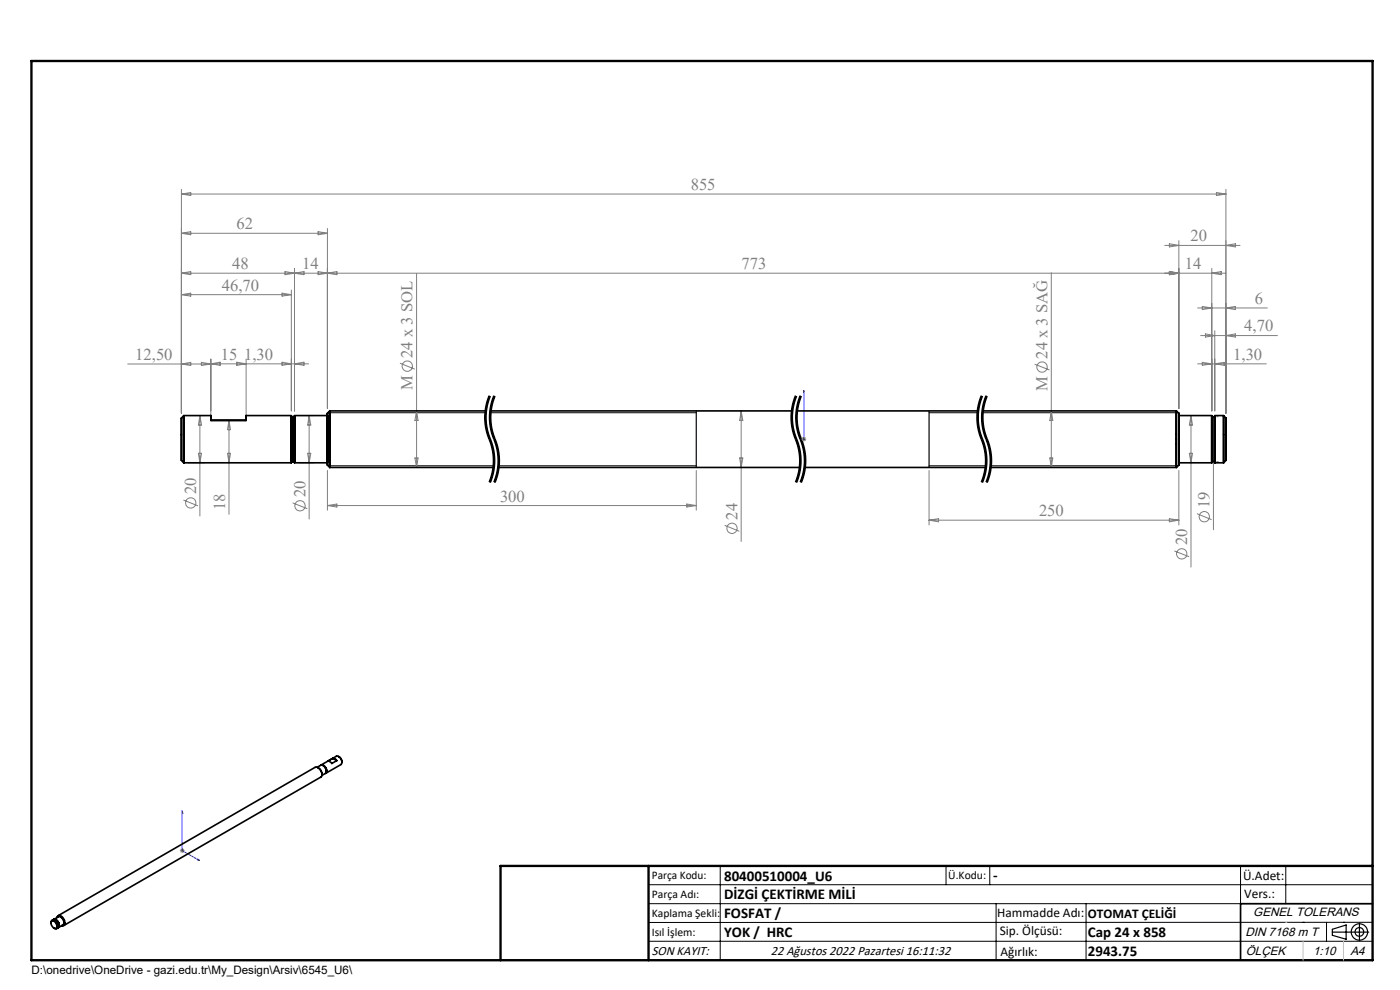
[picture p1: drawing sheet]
<svg xmlns="http://www.w3.org/2000/svg" width="297mm" height="210mm" viewBox="0 0 297 210" stroke-linecap="round" stroke-linejoin="round" font-family="sans-serif">
<g fill="none" stroke="#808080" stroke-width=".21">
<path d="M38.5 40.2v47.5M38.5 41.2l2-.4v.7zM38.5 49.5l2-.4v.7zM38.5 58l2-.4v.7zM38.5 58h221.6M38.5 41.2h221.6M38.5 49.5h31M60.5 57.6l2 .4-2 .3zM62.5 56.9v30.3M62.5 58l2-.4v.7zM67.5 57.6l2 .4-2 .3zM67.5 49.1l2 .4-2 .3z"/>
<path d="M69.5 48.5v38.2M69.5 58l2-.4v.7zM88.4 58v41.2M223 57.8v41.4M247.1 52.1h16M248.1 57.6l2 .4-2 .3zM248.1 51.7l2 .4-2 .3zM250.1 51v35.7M257.1 56.9v30.3M257.1 58l2-.4v.7zM258.1 40.8l2 .4-2 .3zM260.1 40.2v47.5"/>
<path d="M260.1 52.1l2-.4v.7zM27.1 77.2h17.6M38.5 62.5l2-.3v.6zM38.5 62.5h23.3M38.5 77.2l2-.3v.6zM42.7 76.9l2 .3-2 .3zM44.7 76.2v12M44.7 77.2h20.8M44.7 77.2l2-.4v.7zM50.2 76.8l2 .4-2 .3zM52.2 76.2v12M59.8 62.2l2 .3-2 .3z"/>
<path d="M59.8 76.8l2 .4-2 .3zM61.8 61.5v25.7M62.5 77.2l2-.4v.7zM84.8 77l3.2 1.3M219.5 77.2l3.1 1.3M254.1 77.2h14.5M254.1 65.3h14.8M254.7 71.2h16.3M255.1 76.9l2 .3-2 .3zM255.1 65l2 .3-2 .4zM255.7 70.8l2 .4-2 .3zM257.7 70.2v17"/>
<path d="M257.7 77.2l2-.3v.6zM260.1 65.3l2-.3v.7zM260.1 71.2l2-.4v.7zM40 88.2h3.4M40 98.2h3.4M42.1 96.2h.7l-.4 2zM42.4 88.2v21.3M42.4 88.2l.4 2h-.7zM48.3 96.2h.6l-.3 2zM48.6 89.2v19.9M48.6 89.2l.3 1.9h-.6zM63.5 88.2h3.1"/>
<path d="M63.5 98.2h3.1M65.3 96.2h.6l-.3 2zM65.6 88.2l.3 2h-.6zM65.6 88.2v21.9M69.5 99.8v8.4M88 97.1h.7l-.3 2.1zM88.4 87.2l.3 2h-.7zM147.7 99.8v8.4M156.9 97.1h.7l-.4 2.1zM157.2 87.2l.4 2h-.7zM157.2 87.2v27.7M170 93.2h1"/>
<path d="M170.2 92.8l.7 .7M170.5 92.7v1M170.9 92.8l-.7 .7M197.1 99.8v11.6M222.7 97.1h.6l-.3 2.1zM223 87.2l.3 2h-.6zM250.1 99.8v11.6M252.3 96.2h.7l-.3 2zM252.7 88.2l.3 2h-.7zM252.7 88.2v32.1M257.1 95.9h.7l-.4 2zM257.4 88.4v24"/>
<path d="M257.4 88.4l.4 2h-.7zM258.1 97.9h.3M258.1 88.4h.3M38.9 106.1l3.1 1.2M62.1 106.7l3.1 1.2M69.5 107.2h78.2M69.5 107.2l2-.3v.7zM145.7 106.9l2 .3-2 .4zM153.7 111.4l3.1 1.3M197.1 110.3h53M197.1 110.3l2-.3v.7zM248.1 110l2 .3-2 .4z"/>
<path d="M249.1 116.9l3.2 1.2M253.9 109l3.1 1.2M38.7 179.9v1M38.2 180.4h1M38.3 180.1l.7 .7M39 180.1l-.7 .7"/>
<circle cx="86.4" cy="77.7" r="1.09"/>
<circle cx="221.1" cy="77.9" r="1.1"/>
<circle cx="40.4" cy="106.7" r="1.1"/>
<circle cx="63.6" cy="107.3" r="1.1"/>
<circle cx="155.3" cy="112.1" r="1.09"/>
<circle cx="250.7" cy="117.5" r="1.1"/>
<circle cx="255.5" cy="109.6" r="1.09"/>
</g>
<g fill="none" stroke="#000" stroke-width=".21">
<path d="M69.6 87.6h33.4M69.6 98.8h35.1M102.8 88.8l.1 1M102.8 87.8v1M102.9 89.8l.2 1.5M103 87.6a14.5 14.5 0 0 0 1.4 6.9 11.9 11.9 0 0 1-.5 7.8M103.1 91.3l1.1 3.3 .3 1.4M103.7 83.9l-.6 1.9-.3 2M103.8 88.8l.1 1M103.8 87.8v1M103.9 89.8v.5M103.9 84l-.6 1.9-.3 1.7"/>
<path d="M103.9 86.8l-.1 1M103.9 90.3l.2 1M104 92.8l.1 .3zM104 87.6h43.7M104 87.6a14.5 14.5 0 0 0 1.4 6.9 12 12 0 0 1-.5 7.8M104.1 84a11.7 11.7 0 0 0-.1 8.8M104.1 93.1l.6 1.9 .3 2M104.1 91.3l1.1 3.3 .4 1.9M104.5 96l.1 2.5M104.5 99.4l-.8 2.9M104.6 98.5l-.1 .9M104.7 83.9l-.8 2.9"/>
<path d="M104.9 84l-.6 1.9-.3 1.7M104.9 99l-.2 1.5M105 97v1M105 98l-.1 1M105.1 84a12.2 12.2 0 0 0 .3 10M105.4 94l.4 1.5M105.6 96.5v2M105.6 98.9l-.3 1.5-.6 1.9M105.6 98.5v.5M105.8 98.8h41.9M105.8 100l-.1 .5M105.8 95.5l.2 1.5"/>
<path d="M105.9 99l-.1 1M106 97v1M106 98l-.1 1M167.8 88.8v1M167.8 87.8v1M167.8 89.8l.3 1.5M168.1 91.3l.3 1M168.4 84.8l-.6 3M168.4 92.3l1 3.3 .2 2.9M168.7 83.9l-.3 .9M168.8 88.8v1M168.8 87.8v1"/>
<path d="M168.8 89.8l.3 1.5M168.9 84a11.9 11.9 0 0 0-.2 8.7 12 12 0 0 1 .2 9.6M169 84a12.2 12.2 0 0 0 .4 10l.5 3M169.1 91.3l1.1 3.3 .4 2.4M169.6 98.5l-.3 1.9-.6 1.9M169.7 83.9l-.6 1.9-.3 2M169.9 84a12.4 12.4 0 0 0 .3 10.1 11.9 11.9 0 0 1-.3 8.2M169.9 99l-.2 1.5M169.9 97l.1 1M170 98l-.1 1M170 84a12.2 12.2 0 0 0 .4 10l.5 3M170.6 97v1.5"/>
<path d="M170.6 98.5l-.3 1.9-.6 1.9M170.9 99l-.2 1.5M170.9 97l.1 1M171 98l-.1 1M197.1 87.6h10.3M197.1 98.8h12.1M207.2 88.8l.1 1M207.2 87.8v1M207.3 89.8l.2 1.5M207.5 91.3l.1 .5a14.5 14.5 0 0 1 1.4 6.7M207.8 90.7l1.2 3.8 .4 2.5M207.8 86.4l-.2 1.9 .2 2.4"/>
<path d="M208.1 83.9l-.6 1.9-.3 2M208.2 88.8l.1 1M208.2 87.8v1M208.3 89.8l.2 1.5M208.3 84a12.4 12.4 0 0 0 .3 10.1 11.9 11.9 0 0 1-.3 8.2M208.4 87.6h41.5M208.4 87.6a14.5 14.5 0 0 0 1.4 6.9 11.9 11.9 0 0 1-.5 7.8M208.5 84l-.7 2.4M208.5 91.3l.1 .5a14.5 14.5 0 0 1 1.4 6.7M209 98.5l-.3 1.9-.6 1.9M209.1 83.9l-.6 1.9-.3 2M209.3 84l-.6 1.9-.3 1.7"/>
<path d="M209.3 99l-.2 1.5M209.4 97v1M209.4 98l-.1 1M209.5 84a12.2 12.2 0 0 0 .3 10l.6 3M210 98.5l-.3 1.9-.6 1.9M210.1 98.8h39.8M210.3 99l-.2 1.5M210.4 97v1M210.4 98l-.1 1M104.7 100.5l-.6 1.9M105.4 101.4l-.3 1M105.7 100.5l-.3 .9"/>
<path d="M169.7 100.5l-.7 1.9M170.7 100.5l-.7 1.9M209.1 100.5l-.6 1.9M210.1 100.5l-.6 1.9M67 162.8a1.32 1.32 0 0 1 1.1 2M12.1 194.6a.78 .78 0 0 1 .9-.2 .78 .78 0 0 1 .5 .6 .76 .76 0 0 1-.4 1.3M137.6 187.7h153.6M137.6 191.7h153.6M137.6 199.7h153.6M152.8 183.7v20M200.7 183.7v4M210 183.7v4"/>
<path d="M211.3 191.7v12M230.4 191.7v12M263.2 183.7v20M272.8 183.7v8M276.4 195.6h.1M281.4 195.6v4.1M285 195.6h.1M291.2 195.6l-153.6 .1"/>
</g>
<g fill="none" stroke="#000" stroke-width=".25">
<path d="M147.7 87.2v12M197.1 87.2v12M282.6 197.7h7.8M282.6 197.1l3-.9v3l-3-.8zM288.4 195.8v3.8M106.2 203.7h185"/>
<circle cx="288.4" cy="197.7" r="1.74"/>
<circle cx="288.4" cy="197.7" r=".93"/>
</g>
<path d="M103.9 84a11.9 11.9 0 0 0 0 9.1M103.9 93.1a11.9 11.9 0 0 1 0 9.2M104.9 84a11.9 11.9 0 0 0 0 9.1M104.9 93.1a11.9 11.9 0 0 1 0 9.2M168.9 84a11.9 11.9 0 0 0 0 9.1M168.9 93.1a11.9 11.9 0 0 1 0 9.2M169.9 84a11.9 11.9 0 0 0 0 9.1M169.9 93.1a11.9 11.9 0 0 1 0 9.2M208.3 84a11.9 11.9 0 0 0 0 9.1M208.3 93.1a11.9 11.9 0 0 1 0 9.2M209.3 84a11.9 11.9 0 0 0 0 9.1M209.3 93.1a11.9 11.9 0 0 1 0 9.2" fill="none" stroke="#000" stroke-width=".21" stroke-dasharray="6.3 1.3 1.3 1.3" stroke-dashoffset="3.5" stroke-linecap="butt"/>
<path d="M170.5 93v.3zM170.5 82.8v.5v-.5M170.5 93.2h.1M170.5 82.8v10.4M38.7 172v8.4l3.6 2.2M38.7 172l.1 .5-.2-.1zM42 182.2l.3 .4-.3-.2z" fill="none" stroke="#00f" stroke-width=".21"/>
<path d="M291.2 191.7h-28v12" fill="none" stroke="#000" stroke-width=".35"/>
<path d="M6.7 12.9h284.5v190.8h-284.5zM137.6 183.7v20M291.2 183.7h-185v20" fill="none" stroke="#000" stroke-width=".5"/>
<path d="M276.4 199.7v4M285 199.7v4" fill="none" stroke="#c0c0c0" stroke-width=".21"/>
<path d="M272.8 195.6h.1" fill="none" stroke="#c0c0c0" stroke-width=".25"/>
<g fill="#00f">
<path d="M170.5 93v.3zM170.5 82.8v.5z"/>
<path d="M42 182.2l.3 .4-.3-.2zM38.7 172l.1 .5-.2-.1z"/>
</g>
<g fill="none" stroke="#000" stroke-width=".35">
<path d="M38.5 88.7v8.9zM38.5 97.7l.5 .5h22.8M39 88.2v10zM44.7 88.2v1zM44.7 88.2h-5.7l-.5 .5M44.7 89.2h7.5M52.2 88.2v1zM52.2 88.2h9.6M61.8 88.4h.7M61.8 98h.7M61.8 88.2v10zM61.8 88.4v4.8z"/>
<path d="M61.8 93.2v4.8zM61.9 88.4v4.8zM61.9 93.2v4.7zM62.4 88.4v4.8zM62.4 93.2v4.7zM62.5 88.2v10zM62.5 88.4v4.8zM62.5 93.2v4.8zM62.5 98.2h7M62.5 88.2h7M69.5 88.2v10zM69.5 87.7v11z"/>
<path d="M69.5 98.7l.5 .5h34.7M70 93.2v6zM70 87.2v6zM103 87.2h-33l-.5 .5M104 87.2h64M105.7 99.2h64M169 87.2h38.4M170.7 99.2h38.4M208.5 87.2h41.1l.5 .5M249.6 93.2v6zM249.6 87.2v6zM250.1 88.2v10z"/>
<path d="M250.1 87.7v11zM250.1 98.2h7M250.1 88.2h7M250.1 98.7l-.5 .5h-39.5M257.1 98h.6M257.1 88.4h.6M257.1 88.2v10zM257.1 88.4v9.6zM257.1 88.4v9.5zM257.7 88.4v9.5zM257.7 88.4v9.6zM257.7 88.2v10z"/>
<path d="M257.7 88.2h1.9l.5 .5M259.6 88.2v10zM260.1 88.7v8.9zM260.1 97.7l-.5 .5h-1.9M67.3 162.8l.7-.5a1.16 1.16 0 0 1 1 1.8l-.7 .4M67.5 162.8l.7 .8 .1 .7M68.1 162.3a1.12 1.12 0 0 1 1 .5 1.12 1.12 0 0 1 0 1.2M69.2 163.9a1.25 1.25 0 0 0-1-1.6 1.24 1.24 0 0 1 .9 1.7M70.6 160.9l-1.1 .6h.4l.5 .5 1-.6M70.6 160.9l.6 .1 .2 .4M70.6 160.9l.8 .5M71.8 160.5h.1a1.29 1.29 0 0 1 .6 1.2"/>
<path d="M72.5 161.7a1.15 1.15 0 0 0-1.2-1.3l-3.2 1.9M72.5 161.7l-.1 .5-3.3 1.8M10.8 195.8a.51 .51 0 0 1 .4-.6 .51 .51 0 0 1 .6 .3 .99 .99 0 0 1 .1 1.5l-.4-.1M10.9 195.5a.85 .85 0 0 1 1.2 .8 .5 .5 0 0 1-.4 .7 .5 .5 0 0 1-.6-.5l-.3-.5zM11 195.3a.95 .95 0 0 1 1.5 .8v.5l-.5 .4M11.5 195a1.19 1.19 0 0 1 .9 1.7M11.5 195a1.23 1.23 0 0 1 1 1.6M12.1 194.6a.68 .68 0 0 1 .7-.2 .68 .68 0 0 1 .5 .5 .8 .8 0 0 1 .4 .8 .8 .8 0 0 1-.6 .6 .59 .59 0 0 0 .7-.2 .59 .59 0 0 0-.1-.7 1.12 1.12 0 0 0-1.5-1l-.1 .2M12.3 194.2l54.6-31.4a1.37 1.37 0 0 1 1.2 2l-54.6 31.5M12.4 196.8l1-.6a1.16 1.16 0 0 0-1-1.7l-1.1 .6a1.08 1.08 0 0 1 1.1 .5 1.08 1.08 0 0 1-.1 1.2"/>
</g>
<g font-size="3.5" fill="#808080">
<text x="146.5" y="40.3">855</text>
<text x="50.2" y="48.6">62</text>
<text x="252.6" y="51.2">20</text>
<text x="49.2" y="57.1">48</text>
<text x="64.1" y="57.1">14</text>
<text x="157.3" y="57.1">773</text>
<text x="251.4" y="57.1">14</text>
<text x="47" y="61.6">46,70</text>
<text x="266.2" y="64.5">6</text>
<text x="264" y="70.3">4,70</text>
<text x="28.7" y="76.3">12,50</text>
<text x="46.8" y="76.3">15</text>
<text x="51.8" y="76.3">1,30</text>
<text x="87.5" y="75.9" transform="rotate(-90 87.5 75.9)">24 x 3 SOL</text>
<text x="222.2" y="76.1" transform="rotate(-90 222.2 76.1)">24 x 3 SAĞ</text>
<text x="261.6" y="76.3">1,30</text>
<text x="87.5" y="82.7" transform="rotate(-90 87.5 82.7)">M</text>
<text x="222.2" y="82.9" transform="rotate(-90 222.2 82.9)">M</text>
<text x="41.6" y="104.9" transform="rotate(-90 41.6 104.9)">20</text>
<text x="64.8" y="105.5" transform="rotate(-90 64.8 105.5)">20</text>
<text x="106.1" y="106.4">300</text>
<text x="256.6" y="107.8" transform="rotate(-90 256.6 107.8)">19</text>
<text x="47.8" y="108.2" transform="rotate(-90 47.8 108.2)">18</text>
<text x="156.4" y="110.2" transform="rotate(-90 156.4 110.2)">24</text>
<text x="220.4" y="109.5">250</text>
<text x="251.8" y="115.7" transform="rotate(-90 251.8 115.7)">20</text>
</g>
<g font-size="3.2">
<text x="153.6" y="186.8">80400510004_U6</text>
<text x="153.6" y="190.8">DİZGİ ÇEKTİRME MİLİ</text>
<text x="210.7" y="186.6">-</text>
<text x="153.6" y="194.8">FOSFAT /</text>
<text x="153.6" y="198.8">YOK / HRC</text>
<text x="230.8" y="198.7">Cap 24 x 858</text>
<text x="230.8" y="202.8">2943.75</text>
</g>
<g font-size="2.8">
<text x="263.7" y="186.7">Ü.Adet:</text>
<text x="263.9" y="190.5">Vers.:</text>
<text x="211.5" y="194.5">Hammadde Adı:</text>
<text x="230.8" y="194.7">OTOMAT ÇELİĞİ</text>
<text x="138.3" y="202.6">SON KAYIT:</text>
<text x="163.5" y="202.6">22 Ağustos 2022 Pazartesi 16:11:32</text>
<text x="212.1" y="198.4">Sip. Ölçüsü:</text>
<text x="212.2" y="202.7">Ağırlık:</text>
</g>
<g font-size="2.6">
<text x="265.9" y="194.4">GENEL TOLERANS</text>
<text x="264.2" y="198.5">DIN 7168 m T</text>
<text x="264.3" y="202.6">ÖLÇEK</text>
<text x="278.5" y="202.6">1:10</text>
<text x="286.5" y="202.6">A4</text>
</g>
<g font-size="2.5">
<text x="138.3" y="186.4">Parça Kodu:</text>
<text x="138.3" y="190.5">Parça Adı:</text>
<text x="201.2" y="186.5">Ü.Kodu:</text>
<text x="138.3" y="194.5">Kaplama Şekli:</text>
<text x="138.3" y="198.6">Isıl İşlem:</text>
<text x="6.7" y="206.7">D:\onedrive\OneDrive - gazi.edu.tr\My_Design\Arsiv\6545_U6\</text>
</g>
</svg>
